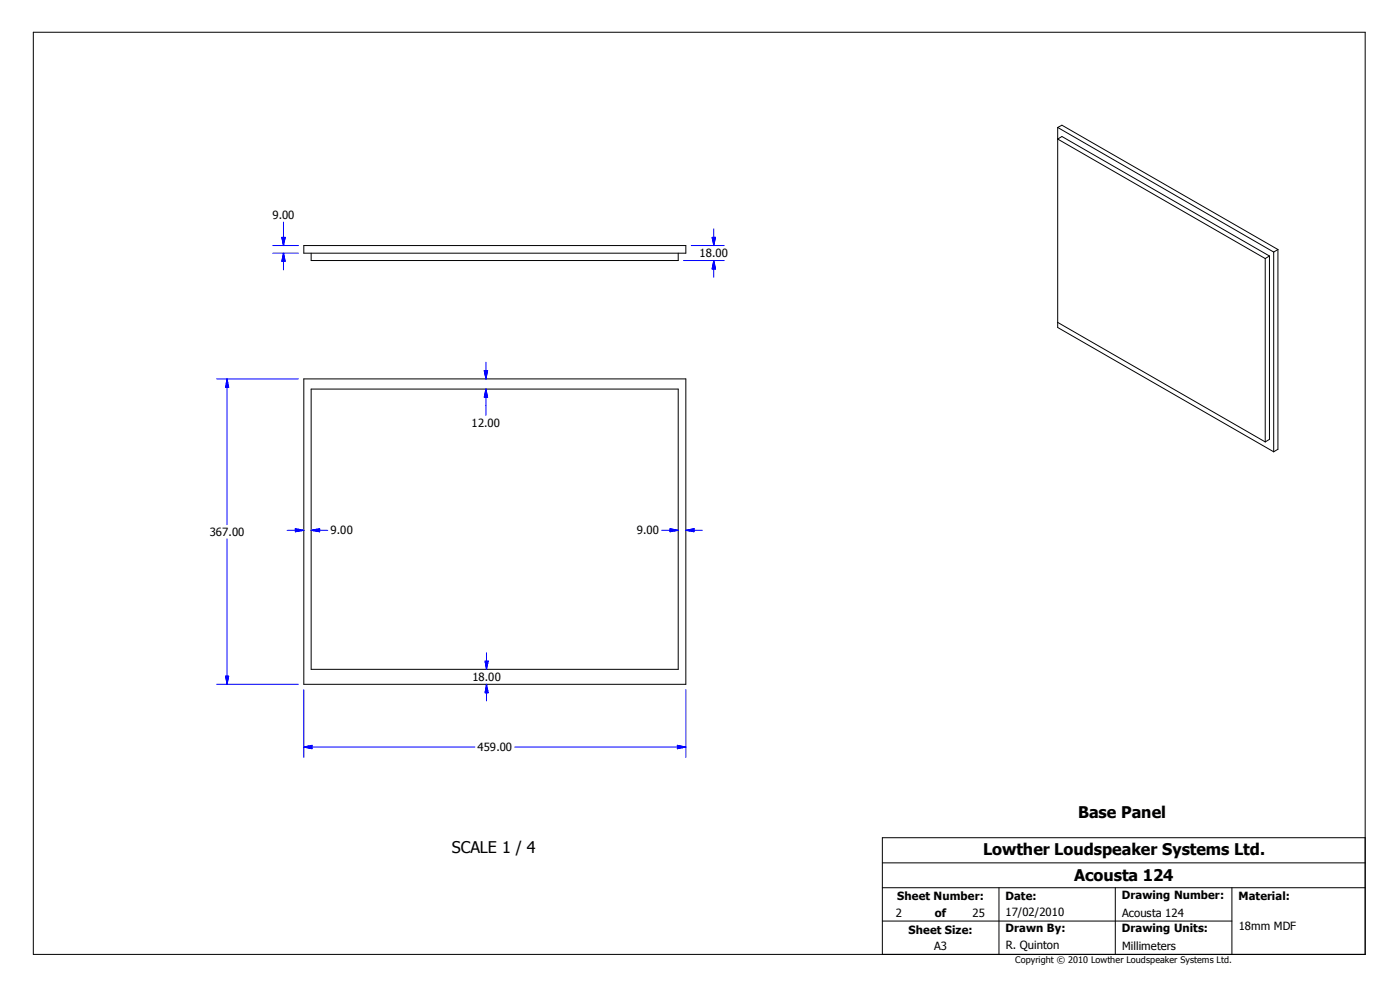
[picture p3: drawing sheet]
<svg xmlns="http://www.w3.org/2000/svg" width="420mm" height="297mm" viewBox="0 0 420 297" stroke-linecap="round" stroke-linejoin="round" font-family="sans-serif">
<g fill="none" stroke="#000" stroke-width=".3">
<path d="M10 9.7h399.4v276.3h-399.4zM317.2 38.2v59.9l64.7 37.3M317.2 38.2l64.7 37.3M317.2 38.2l1.2-.7 64.8 37.3M91.1 73.6h114.6v2.3h-114.6zM93.3 75.9v2.2h110.1v-2.2M379.4 77.5v54.9M380.7 76.7v55l-1.3 .7M380.7 76.7l-1.3 .8M380.7 76.7l-62.3-35.8-1.2 .8 62.2 35.8M381.9 75.5v59.9M383.2 74.8l-1.3 .7"/>
<path d="M383.2 74.8v59.8l-1.3 .8M317.2 96.6l62.2 35.8M91.1 113.6h114.6v91.5h-114.6zM93.3 116.6h110.1v84h-110.1zM264.6 258.6h144.8M409.4 251.1h-144.8v34.9M264.6 276h104.8M264.6 266h144.8M299.6 266v20M334.4 266v20M369.4 266v20"/>
</g>
<g fill="none" stroke="#00f" stroke-width=".3">
<path d="M81.8 73.6h7.7M81.8 75.9h7.7M84.5 71.1h1l-.5 2.5zM85 66.6v7M85 75.9v5M85 75.9l.5 2.4h-1zM205 78.1h12.2M207.3 73.6h9.9M213.5 71.1h1l-.5 2.5zM214 68.6v5M214 78.1v5M214 78.1l.5 2.5h-1z"/>
<path d="M64.9 113.6h24.6M68.1 113.6v43.6M68.1 113.6l.5 2.5h-1zM145.2 111.1h1l-.5 2.5zM145.7 108.6v5M145.7 116.6v7.9M145.7 116.6l.5 2.5h-1zM86.1 158.9h5M88.6 158.4l2.5 .5-2.5 .5zM93.3 158.9h5M93.3 158.9l2.5-.5v1zM198.4 158.9h5"/>
<path d="M200.9 158.4l2.5 .5-2.5 .5zM205.7 158.9h5M205.7 158.9l2.4-.5v1zM68.1 161.5v43.6M145.5 198.1h.9l-.5 2.5zM145.9 195.6v5M64.9 205.1h24.6M67.6 202.6h1l-.5 2.5zM91.1 206.7v20.3M145.9 205.1v5M145.9 205.1l.5 2.5h-.9zM205.7 206.7v20.3"/>
<path d="M91.1 223.9h51.3M91.1 223.9l2.5-.5v1zM154.3 223.9h51.4M203.1 223.4l2.6 .5-2.6 .5z"/>
</g>
<g fill="#00f" stroke="#00f" stroke-width=".3">
<path d="M67.6 202.6h1l-.5 2.5z" fill-rule="evenodd"/>
<path d="M68.1 113.6l.5 2.5h-1z" fill-rule="evenodd"/>
<path d="M203.1 223.4l2.6 .5-2.6 .5z" fill-rule="evenodd"/>
<path d="M91.1 223.9l2.5-.5v1z" fill-rule="evenodd"/>
<path d="M145.7 116.6l.5 2.5h-1z" fill-rule="evenodd"/>
<path d="M145.2 111.1h1l-.5 2.5z" fill-rule="evenodd"/>
<path d="M93.3 158.9l2.5-.5v1z" fill-rule="evenodd"/>
<path d="M88.6 158.4l2.5 .5-2.5 .5z" fill-rule="evenodd"/>
<path d="M200.9 158.4l2.5 .5-2.5 .5z" fill-rule="evenodd"/>
<path d="M205.7 158.9l2.4-.5v1z" fill-rule="evenodd"/>
<path d="M145.9 205.1l.5 2.5h-.9z" fill-rule="evenodd"/>
<path d="M145.5 198.1h.9l-.5 2.5z" fill-rule="evenodd"/>
<path d="M213.5 71.1h1l-.5 2.5z" fill-rule="evenodd"/>
<path d="M214 78.1l.5 2.5h-1z" fill-rule="evenodd"/>
<path d="M84.5 71.1h1l-.5 2.5z" fill-rule="evenodd"/>
<path d="M85 75.9l.5 2.4h-1z" fill-rule="evenodd"/>
</g>
<g font-size="4.8">
<text x="323.3" y="245.2">Base Panel</text>
<text x="135.5" y="255.5">SCALE 1 / 4</text>
<text x="294.8" y="256.2">Lowther Loudspeaker Systems Ltd.</text>
<text x="322.1" y="264.1">Acousta 124</text>
</g>
<g font-size="3.4">
<text x="81.7" y="65.7">9.00</text>
<text x="209.7" y="77.1">18.00</text>
<text x="141.4" y="127.9">12.00</text>
<text x="62.9" y="160.5">367.00</text>
<text x="99.1" y="160.1">9.00</text>
<text x="190.9" y="160.1">9.00</text>
<text x="141.6" y="204.1">18.00</text>
<text x="143.2" y="225.1">459.00</text>
<text x="269.1" y="269.8">Sheet Number:</text>
<text x="301.5" y="269.8">Date:</text>
<text x="336.4" y="269.5">Drawing Number:</text>
<text x="371.3" y="269.8">Material:</text>
<text x="268.6" y="274.8">2</text>
<text x="280.3" y="274.8">of</text>
<text x="291.6" y="274.8">25</text>
<text x="301.5" y="274.6">17/02/2010</text>
<text x="336.5" y="274.8">Acousta 124</text>
<text x="272.5" y="279.8">Sheet Size:</text>
<text x="301.5" y="279.4">Drawn By:</text>
<text x="336.4" y="279.4">Drawing Units:</text>
<text x="371.4" y="278.8">18mm MDF</text>
<text x="280.1" y="284.7">A3</text>
<text x="301.6" y="284.5">R. Quinton</text>
<text x="336.5" y="284.7">Millimeters</text>
</g>
<text font-size="2.7" x="304.4" y="288.6">Copyright © 2010 Lowther Loudspeaker Systems Ltd.</text>
</svg>
